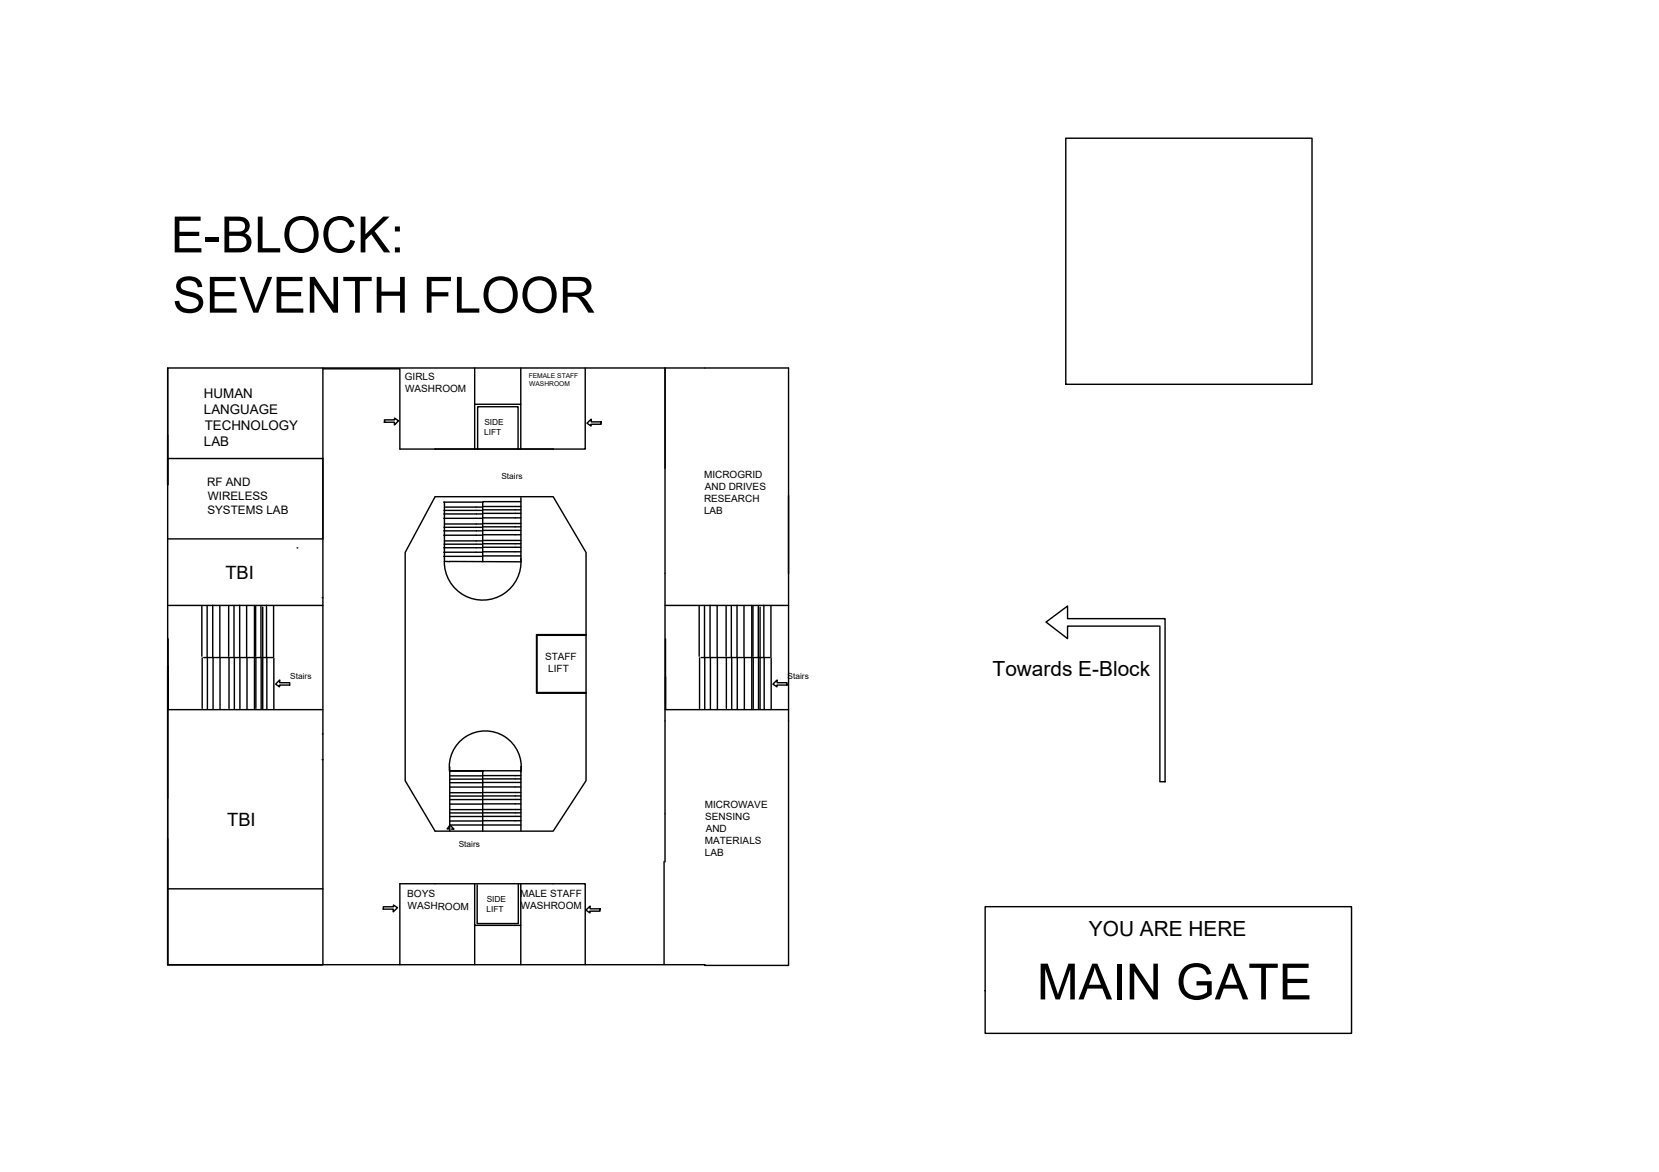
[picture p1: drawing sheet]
<svg xmlns="http://www.w3.org/2000/svg" width="297mm" height="210mm" viewBox="0 0 297 210" stroke-linecap="round" stroke-linejoin="round" font-family="sans-serif">
<!-- layer: 0 -->
<g fill="none" stroke="#000" stroke-width=".25">
<path d="M190.8 24.8h44.1v44h-44.1zM30 65.9v20.9M57.8 65.9v106.9h-27.8h96.2v.1h15v-107h-111.2v106.9v-53.5M68.8 75.6h1.8v.5l.8-.7-.8-.5v.3h-1.8v.4M85 65.9v14.5M85 72.4h8.2M93.2 65.9v14.5M104.8 65.9v14.5h-33.2v-14.3h-13.7M105.1 75.8l.8-.7v.5h1.8l-.1 .4h-1.8v.3zM119.1 65.9v88.5M30 82.1h27.8v14.4h-27.8M53.2 98.1h.1"/>
<path d="M77.9 89h21.1l5.9 9.9v40.9l-5.9 9.1h-21.1l-5.4-9.1v-40.9zM79.4 89.9h6.8M79.4 99.6h6.9M79.4 98.1h6.9M79.4 98.9h6.9M79.4 95.9h6.9M79.4 95.1h6.9M79.4 92.8h6.9M79.4 92h6.9M79.5 97.5h6.8M79.5 94.4h6.8M79.5 91.4h6.8"/>
<path d="M79.6 89.9v10.7h.9M79.6 96.9h6.7M79.6 93.8h6.7M79.6 90.8h6.7M85.5 80.4v-7.6h7.3v7.6M86.4 99.6h6.9M86.5 98.8h6.8M86.5 98h6.8M86.5 95.8h6.8M86.5 95h6.8M86.5 92.7h6.8M86.5 91.9h6.8"/>
<path d="M86.5 97.4h6.8M86.5 94.4h6.8M86.5 91.3h6.8M86.6 96.8h6.7M86.6 93.8h6.7M86.6 90.7h6.7M93.2 89.8h-6.8v10.8M93.3 89.1v11.5h-12.8M30 108.4h27.8M30.1 114.4v12.7v-5.9M36.1 108.5v9M36.2 117.8v9.1"/>
<path d="M36.5 117.8h12.3M37.1 108.5v9.2M37.1 117.9v9.1M38.1 108.4v9.3M38.1 117.8v9.3M39.4 108.5v9.2M39.4 117.9v9.2M40.9 108.5v9M41 117.8v9.1M41.9 108.5v9.2M42 117.9v9.1M42.9 108.4v9.3"/>
<path d="M43 117.8v9.3M44.2 108.5v9.2M44.2 117.9v9.2M45.6 108.4v18.7M45.8 108.5v9M45.8 117.8v9.1M46.7 108.5v9.2M46.8 117.9v9.1M47 108.7v18.3M47.7 108.4v9.3M47.8 117.8v9.3M49 108.5v9.2"/>
<path d="M49 117.9v9.2M57.7 107.1h.1M93.3 100a6.9 6.9 0 0 1-6.6 7.5 6.9 6.9 0 0 1-7.1-7M104.9 113.8h-8.8v10.2h8.9M105 113.7h-8.9v10.5h8.8M119.1 108.4h22.1M119.2 114.4v12.7v-5.9M125.2 108.5v9M125.3 117.8v9.1M125.5 117.8h12.4M126.1 108.5v9.2M126.2 117.9v9.1"/>
<path d="M127.1 108.4v9.3M127.2 117.8v9.3M128.4 108.5v9.2M128.4 117.9v9.2M130 108.5v9M130.1 117.8v9.1M130.9 108.5v9.2M131 117.9v9.1M132 108.4v9.3M132 117.8v9.3M133.2 108.5v9.2M133.3 117.9v9.2"/>
<path d="M134.6 108.4v18.7M134.8 108.5v9M134.9 117.8v9.1M135.8 108.5v9.2M135.8 117.9v9.1M136.1 108.7v18.3M136.8 108.4v9.3M136.8 117.8v9.3M138 108.5v9.2M138.1 117.9v9.2M187.3 111.4l3.8-2.9v2.3h17.5v29.2h-.9v-27.9h-16.6v2.3zM30 127.1h27.8"/>
<path d="M49.3 122.5l.8-.7v.5h1.8v.4h-1.9v.3zM57.7 136.1h.1M57.7 131.4h.1M80.5 138.3a6.4 6.4 0 0 1 6.4-7.4 6.4 6.4 0 0 1 6.4 7.4M80.5 137.4v11.5M80.6 139.5h5.7M80.7 139h5.7M86.5 139.5h6.8M86.6 138.9h6.7M93.2 138h-12.6h5.8v10.8M93.3 137.3v11.5M119.1 127.1h22.1"/>
<path d="M138.4 122.5l.7-.7v.5h1.8v.4h-1.8v.3zM30 159.2h27.8M80.4 148.5h-.3l.5-.7 .7 .7h-.5M80.6 147.8h12.7M80.6 147h5.7M80.6 146.2h5.8M80.6 144h5.7M80.6 141h5.7M80.6 140.2h5.8M80.6 145.6h5.7M80.6 142.6h5.7M80.7 145h5.7"/>
<path d="M80.7 142h5.7M86.5 140.9h6.8M86.5 147h6.8M86.5 146.2h6.8M86.5 144h6.8M86.5 140.1h6.8M86.5 142.6h6.8M86.5 145.6h6.8M86.6 145h6.7M86.6 141.9h6.7M92.8 158.3v7.1h-7.4v-6.9M93.2 158.3v7.4h-8.2v-7.3"/>
<path d="M93.3 143.2h-12.7M118.9 154.3v18.4M68.6 162.4h1.8v-.3l.8 .5-.8 .7v-.5h-1.8zM85 165.7v7.1M93.2 165.7v7.1M104.8 172.8v-14.5h-33.2v14.5M107.4 162.7v.5h-1.8v.3l-.7-.5 .7-.7v.5h1.9M176.4 162.4h65.6v22.7h-65.6z"/>
</g>
<g font-size="9">
<text x="30.6" y="45.2">E-BLOCK:</text>
<text x="30.9" y="56">SEVENTH FLOOR</text>
<text x="185.7" y="179">MAIN GATE</text>
</g>
<g font-size="3.7">
<text x="177.7" y="121.1">Towards E-Block</text>
<text x="195" y="167.6">YOU ARE HERE</text>
</g>
<g font-size="3.3">
<text x="40.4" y="103.7">TBI</text>
<text x="40.7" y="148">TBI</text>
</g>
<g font-size="2.4">
<text x="36.5" y="71.3">HUMAN</text>
<text x="36.5" y="74.1">LANGUAGE</text>
<text x="36.6" y="77">TECHNOLOGY</text>
<text x="36.5" y="79.9">LAB</text>
</g>
<g font-size="2.1">
<text x="37.1" y="87.1">RF AND</text>
<text x="37.2" y="89.6">WIRELESS</text>
<text x="37.1" y="92.1">SYSTEMS LAB</text>
</g>
<g font-size="1.8">
<text x="72.5" y="68">GIRLS</text>
<text x="72.5" y="70.2">WASHROOM</text>
<text x="126.1" y="85.7">MICROGRID</text>
<text x="126.1" y="90">RESEARCH</text>
<text x="126.2" y="87.8">AND DRIVES</text>
<text x="126.1" y="92.1">LAB</text>
<text x="97.6" y="118.2">STAFF</text>
<text x="98.2" y="120.3">LIFT</text>
<text x="126.2" y="144.7">MICROWAVE</text>
<text x="126.3" y="146.9">SENSING</text>
<text x="126.4" y="149">AND</text>
<text x="126.2" y="151.2">MATERIALS</text>
<text x="126.2" y="153.3">LAB</text>
<text x="72.9" y="160.6" transform="rotate(1 72.9 160.6)">BOYS</text>
<text x="93.1" y="160.7">MALE STAFF</text>
<text x="73" y="162.8" transform="rotate(1 73 162.8)">WASHROOM</text>
<text x="93.2" y="162.9">WASHROOM</text>
</g>
<g font-size="1.5">
<text x="86.7" y="77.9">LIFT</text>
<text x="86.7" y="76.1">SIDE</text>
<text x="89.8" y="85.8">Stairs</text>
<text x="52" y="121.6">Stairs</text>
<text x="141" y="121.6">Stairs</text>
<text x="82.1" y="151.7">Stairs</text>
<text x="87.2" y="161.5">SIDE</text>
<text x="87.1" y="163.3">LIFT</text>
</g>
<g font-size="1.2">
<text x="94.7" y="67.6">FEMALE STAFF</text>
<text x="94.7" y="69.1">WASHROOM</text>
</g>
</svg>
